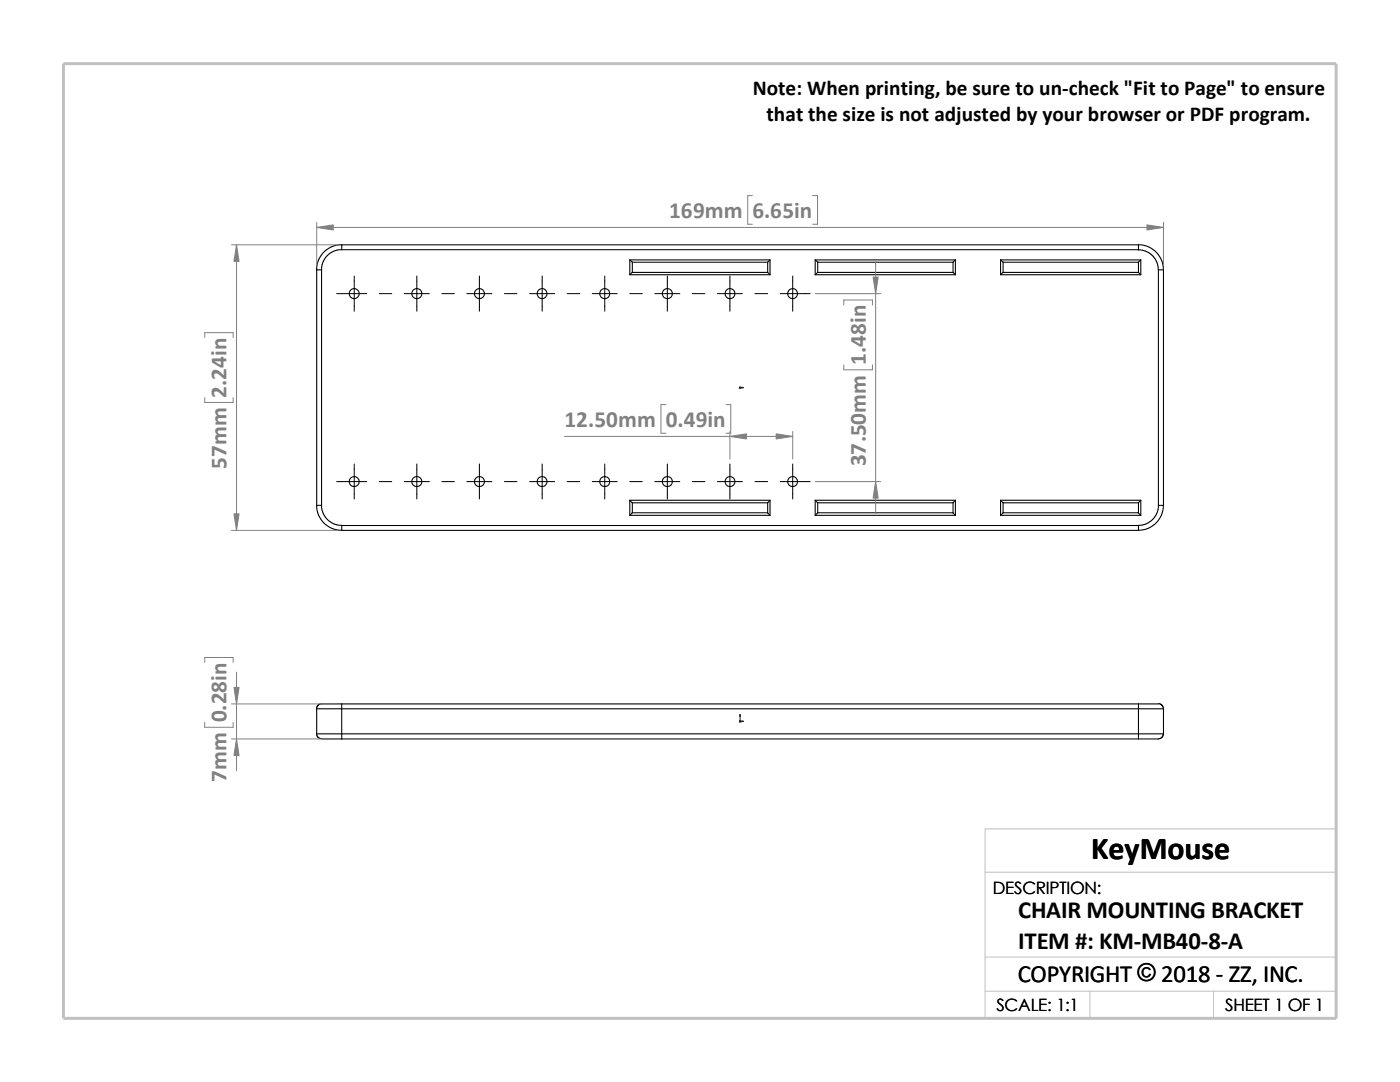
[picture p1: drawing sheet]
<svg xmlns="http://www.w3.org/2000/svg" width="279mm" height="216mm" viewBox="0 0 279 216" stroke-linecap="round" stroke-linejoin="round" font-family="sans-serif">
<path d="M196.6 174h70.1M196.6 197.8h70.1M196.6 191h70.1M217.5 197.8v5.4M242.2 197.8v5.4M26.8 203.2h239.9v-37.8h-70.1v37.8" fill="none" stroke="#c0c0c0" stroke-width=".2"/>
<path d="M12.7 12.7h254v190.5h-254z" fill="none" stroke="#c0c0c0" stroke-width=".59"/>
<g fill="none" stroke="#000" stroke-width=".21">
<path d="M63.2 53.8h1M63.2 53.8v47M64.2 53.8v47M68.2 48.9h-.9l-1 .3-1.6 1-1.2 1.7-.3 1v.9M68.2 48.9h159M68.2 49.8l-1.4 .2-1.5 1-.9 1.4-.2 1.4M68.2 48.9v.9M125.7 51.9l.5 .4M125.7 51.9h28M125.7 54.8h28M125.7 51.9v2.9M126.2 52.3v2.1"/>
<path d="M126.2 54.4h27M126.2 52.3h27M126.2 54.4l-.5 .4M153.2 54.4l.5 .4M153.2 52.3v2.1M153.7 51.9l-.5 .4M153.7 51.9v2.9M162.7 51.9l.5 .4M162.7 51.9h28M162.7 54.8h28M162.7 51.9v2.9M163.2 52.3v2.1"/>
<path d="M163.2 54.4h27M163.2 52.3h27M163.2 54.4l-.5 .4M190.2 54.4l.5 .4M190.2 52.3v2.1M190.7 51.9v2.9M190.7 51.9l-.5 .4M199.7 51.9v2.9M199.7 51.9h28M199.7 54.8h28M199.7 51.9l.5 .4M200.2 54.4l-.5 .4"/>
<path d="M200.2 54.4h27M200.2 52.3h27M200.2 52.3v2.1M227.2 52.3v2.1M227.2 48.9h.9l1 .3 1.2 .7 .7 .6 .9 1.7 .3 1.6M227.2 48.9v.9h-159M227.2 54.4l.5 .4M227.2 49.9h.8l.8 .3 1.2 .8 .8 1.2 .4 1.6M227.7 51.9l-.5 .4M227.7 51.9v2.9M231.2 53.8h1v47M231.2 53.8v47"/>
<path d="M125.7 99.8l.5 .5M125.7 99.8h28M125.7 99.8v3M153.7 99.8l-.5 .5M153.7 99.8v3M162.7 99.8l.5 .5M162.7 99.8h28M162.7 99.8v3M190.7 99.8v3M190.7 99.8l-.5 .5M199.7 99.8h28M199.7 99.8v3"/>
<path d="M199.7 99.8l.5 .5M227.7 99.8l-.5 .5M227.7 99.8v3M63.2 100.8h1M63.2 100.8v.9l.3 1 1 1.5 .9 .8 .9 .5 1.9 .3M64.2 100.8l.2 1.4 .9 1.5 1.5 .9 1.4 .2M125.7 102.8h28M126.2 102.3h27M126.2 100.3v2M126.2 100.3h27M126.2 102.3l-.5 .5M153.2 102.3l.5 .5"/>
<path d="M153.2 100.3v2M162.7 102.8h28M163.2 100.3v2M163.2 102.3h27M163.2 100.3h27M163.2 102.3l-.5 .5M190.2 102.3l.5 .5M190.2 100.3v2M199.7 102.8h28M200.2 102.3l-.5 .5M200.2 102.3h27M200.2 100.3h27"/>
<path d="M200.2 100.3v2M227.2 104.9h-159v.9M227.2 100.3v2M227.2 104.9v.9h-159M227.2 102.3l.5 .5M231.2 100.8h1M231.2 100.8l-.2 1.4-1 1.5-1.4 .9-1.4 .3M232.2 100.8l-.4 1.9-.7 1.2-.6 .7-1.7 1-1.6 .2M63.2 141.4v5M63.2 146.4v.4l.3 .4 .7 .2M63.2 146.4h5M63.2 141.4h5"/>
<path d="M64.2 147.4h4M68.2 140.5h-4.3l-.5 .3-.2 .6M68.2 141.4h159M68.2 146.4h159M68.2 141.4v5M68.2 147.4h159M68.2 140.5h159M68.2 140.5v.9M68.2 146.4v1M227.2 141.4h5M227.2 141.4v5M227.2 146.4v1"/>
<path d="M227.2 146.4h5M227.2 140.5v.9M227.2 140.5h4M231.2 140.4l.7 .3 .3 .7M232.2 141.4v5M232.2 146.4l-.2 .6-.6 .4h-4.2"/>
<circle cx="70.7" cy="58.6" r="1.01"/>
<circle cx="83.2" cy="58.6" r="1.01"/>
<circle cx="95.7" cy="58.6" r="1"/>
<circle cx="108.2" cy="58.6" r="1"/>
<circle cx="120.7" cy="58.6" r="1.01"/>
<circle cx="133.2" cy="58.6" r="1.01"/>
<circle cx="145.7" cy="58.6" r="1"/>
<circle cx="158.2" cy="58.6" r="1"/>
<circle cx="70.7" cy="96.1" r="1"/>
<circle cx="83.2" cy="96.1" r="1"/>
<circle cx="95.7" cy="96.1" r=".99"/>
<circle cx="108.2" cy="96.1" r=".99"/>
<circle cx="120.7" cy="96.1" r="1"/>
<circle cx="133.2" cy="96.1" r="1"/>
<circle cx="145.7" cy="96.1" r=".99"/>
<circle cx="158.2" cy="96.1" r=".99"/>
</g>
<g fill="#00f" stroke="#00f" stroke-width=".2">
<path d="M148 77.3h.4l-.4 .1z"/>
<path d="M148 143.8l.4 .1-.4 .1z"/>
<path d="M147.7 142.6l.1 .3h-.2z"/>
</g>
<path d="M147.6 77.3h.8M147.6 77.2l.3 .3M147.7 77.3h.1M147.7 77.2v.3M147.8 77.2l-.3 .3M147.6 143.9h.8M147.6 143.8l.3 .3M147.7 142.6v1.5M147.8 143.8l-.3 .3" fill="none" stroke="#00f" stroke-width=".2"/>
<g fill="none" stroke="#000" stroke-width=".2">
<path d="M67.2 58.6h6M70.7 55.1v7M75.7 58.6h2.5M80.7 58.6h5M83.2 55.1v7M88.2 58.6h2.5M93.2 58.6h5M95.7 55.1v7M100.7 58.6h2.5M105.7 58.6h5M108.2 55.1v7M113.2 58.6h2.5"/>
<path d="M118.2 58.6h5M120.7 55.1v7M125.7 58.6h2.5M130.7 58.6h5M133.2 55.1v7M138.2 58.6h2.5M143.2 58.6h5M145.7 55.1v7M150.7 58.6h2.5M155.7 58.6h6M158.2 55.1v7M67.2 96.1h6"/>
<path d="M70.7 92.6v7M75.7 96.1h2.5M80.7 96.1h5M83.2 92.6v7M88.2 96.1h2.5M93.2 96.1h5M95.7 92.6v7M100.7 96.1h2.5M105.7 96.1h5M108.2 92.6v7M113.2 96.1h2.5M118.2 96.1h5"/>
<path d="M120.7 92.6v7M125.7 96.1h2.5M130.7 96.1h5M133.2 92.6v7M138.2 96.1h2.5M143.2 96.1h5M145.7 92.6v7M150.7 96.1h2.5M155.7 96.1h6M158.2 92.6v7"/>
</g>
<g fill="none" stroke="#808080" stroke-width=".2">
<path d="M150.2 39h-1v5.7h1M162.2 39h1v5.7h-1M46.2 48.9h21M47.2 48.9v56.9M63.2 44.4v8.4M63.2 45.4h169M162.7 58.6h13.1M174.8 52.2v50.2M232.2 44.4v8.4M40.9 67.4v-1h5.6v1M40.9 79.3v1h5.6v-1M168.4 60.8v-.9h5.7v.9"/>
<path d="M168.4 72.8v1h5.7v-1M112.6 87.1h45.6M132.9 80.7h-1v5.7h1M144.9 80.7h.9v5.7h-.9M145.7 86.1v5.5M158.2 86.1v5.5M162.7 96.1h13.1M46.2 105.8h21M40.9 132.2v-1h5.6v1M47.2 134.1v19.7M40.9 144.1v1h5.6v-1M46.2 140.5h21"/>
<path d="M46.2 147.4h21"/>
</g>
<g fill="#808080" stroke="#808080" stroke-width=".2">
<path d="M154.9 86.6l3.3 .5-3.3 .5z"/>
<path d="M145.7 87.1l3.3-.5v1z"/>
<path d="M47.2 48.9l.5 3.3h-1z"/>
<path d="M46.7 102.5h1l-.5 3.3z"/>
<path d="M174.8 96.1l.5 3.3h-1.1z"/>
<path d="M174.2 55.3h1.1l-.5 3.3z"/>
<path d="M228.9 44.9l3.3 .5-3.3 .5z"/>
<path d="M63.2 45.4l3.3-.5v1z"/>
<path d="M46.7 137.2h1l-.5 3.3z"/>
<path d="M47.2 147.4l.5 3.3h-1z"/>
</g>
<text font-size="6.4" x="217.8" y="171.4">KeyMouse</text>
<g font-size="4.9">
<text x="203.2" y="183.2">CHAIR MOUNTING BRACKET</text>
<text x="203.2" y="189.3">ITEM #: KM-MB40-8-A</text>
<text x="203.1" y="195.9">COPYRIGHT © 2018 - ZZ, INC.</text>
<text x="227" y="195.8">©</text>
</g>
<g font-size="4.6" fill="#808080">
<text x="133.6" y="43.5">169mm</text>
<text x="150.2" y="43.5">6.65in</text>
<text x="172.8" y="72.8" transform="rotate(-90 172.8 72.8)">1.48in</text>
<text x="45.2" y="79.3" transform="rotate(-90 45.2 79.3)">2.24in</text>
<text x="112.6" y="85.2">12.50mm</text>
<text x="132.9" y="85.2">0.49in</text>
<text x="45.2" y="93.6" transform="rotate(-90 45.2 93.6)">57mm</text>
<text x="172.8" y="93" transform="rotate(-90 172.8 93)">37.50mm</text>
<text x="45.2" y="144.1" transform="rotate(-90 45.2 144.1)">0.28in</text>
<text x="45.2" y="156" transform="rotate(-90 45.2 156)">7mm</text>
</g>
<g font-size="4.2">
<text x="150.2" y="19">Note: When printing, be sure to un-check &quot;Fit to Page&quot; to ensure</text>
<text x="153" y="24.2">that the size is not adjusted by your browser or PDF program.</text>
</g>
<g font-size="3.4">
<text x="198.2" y="178.5">DESCRIPTION:</text>
<text x="198.8" y="201.7">SCALE: 1:1</text>
<text x="244.5" y="201.7">SHEET 1 OF 1</text>
</g>
</svg>
